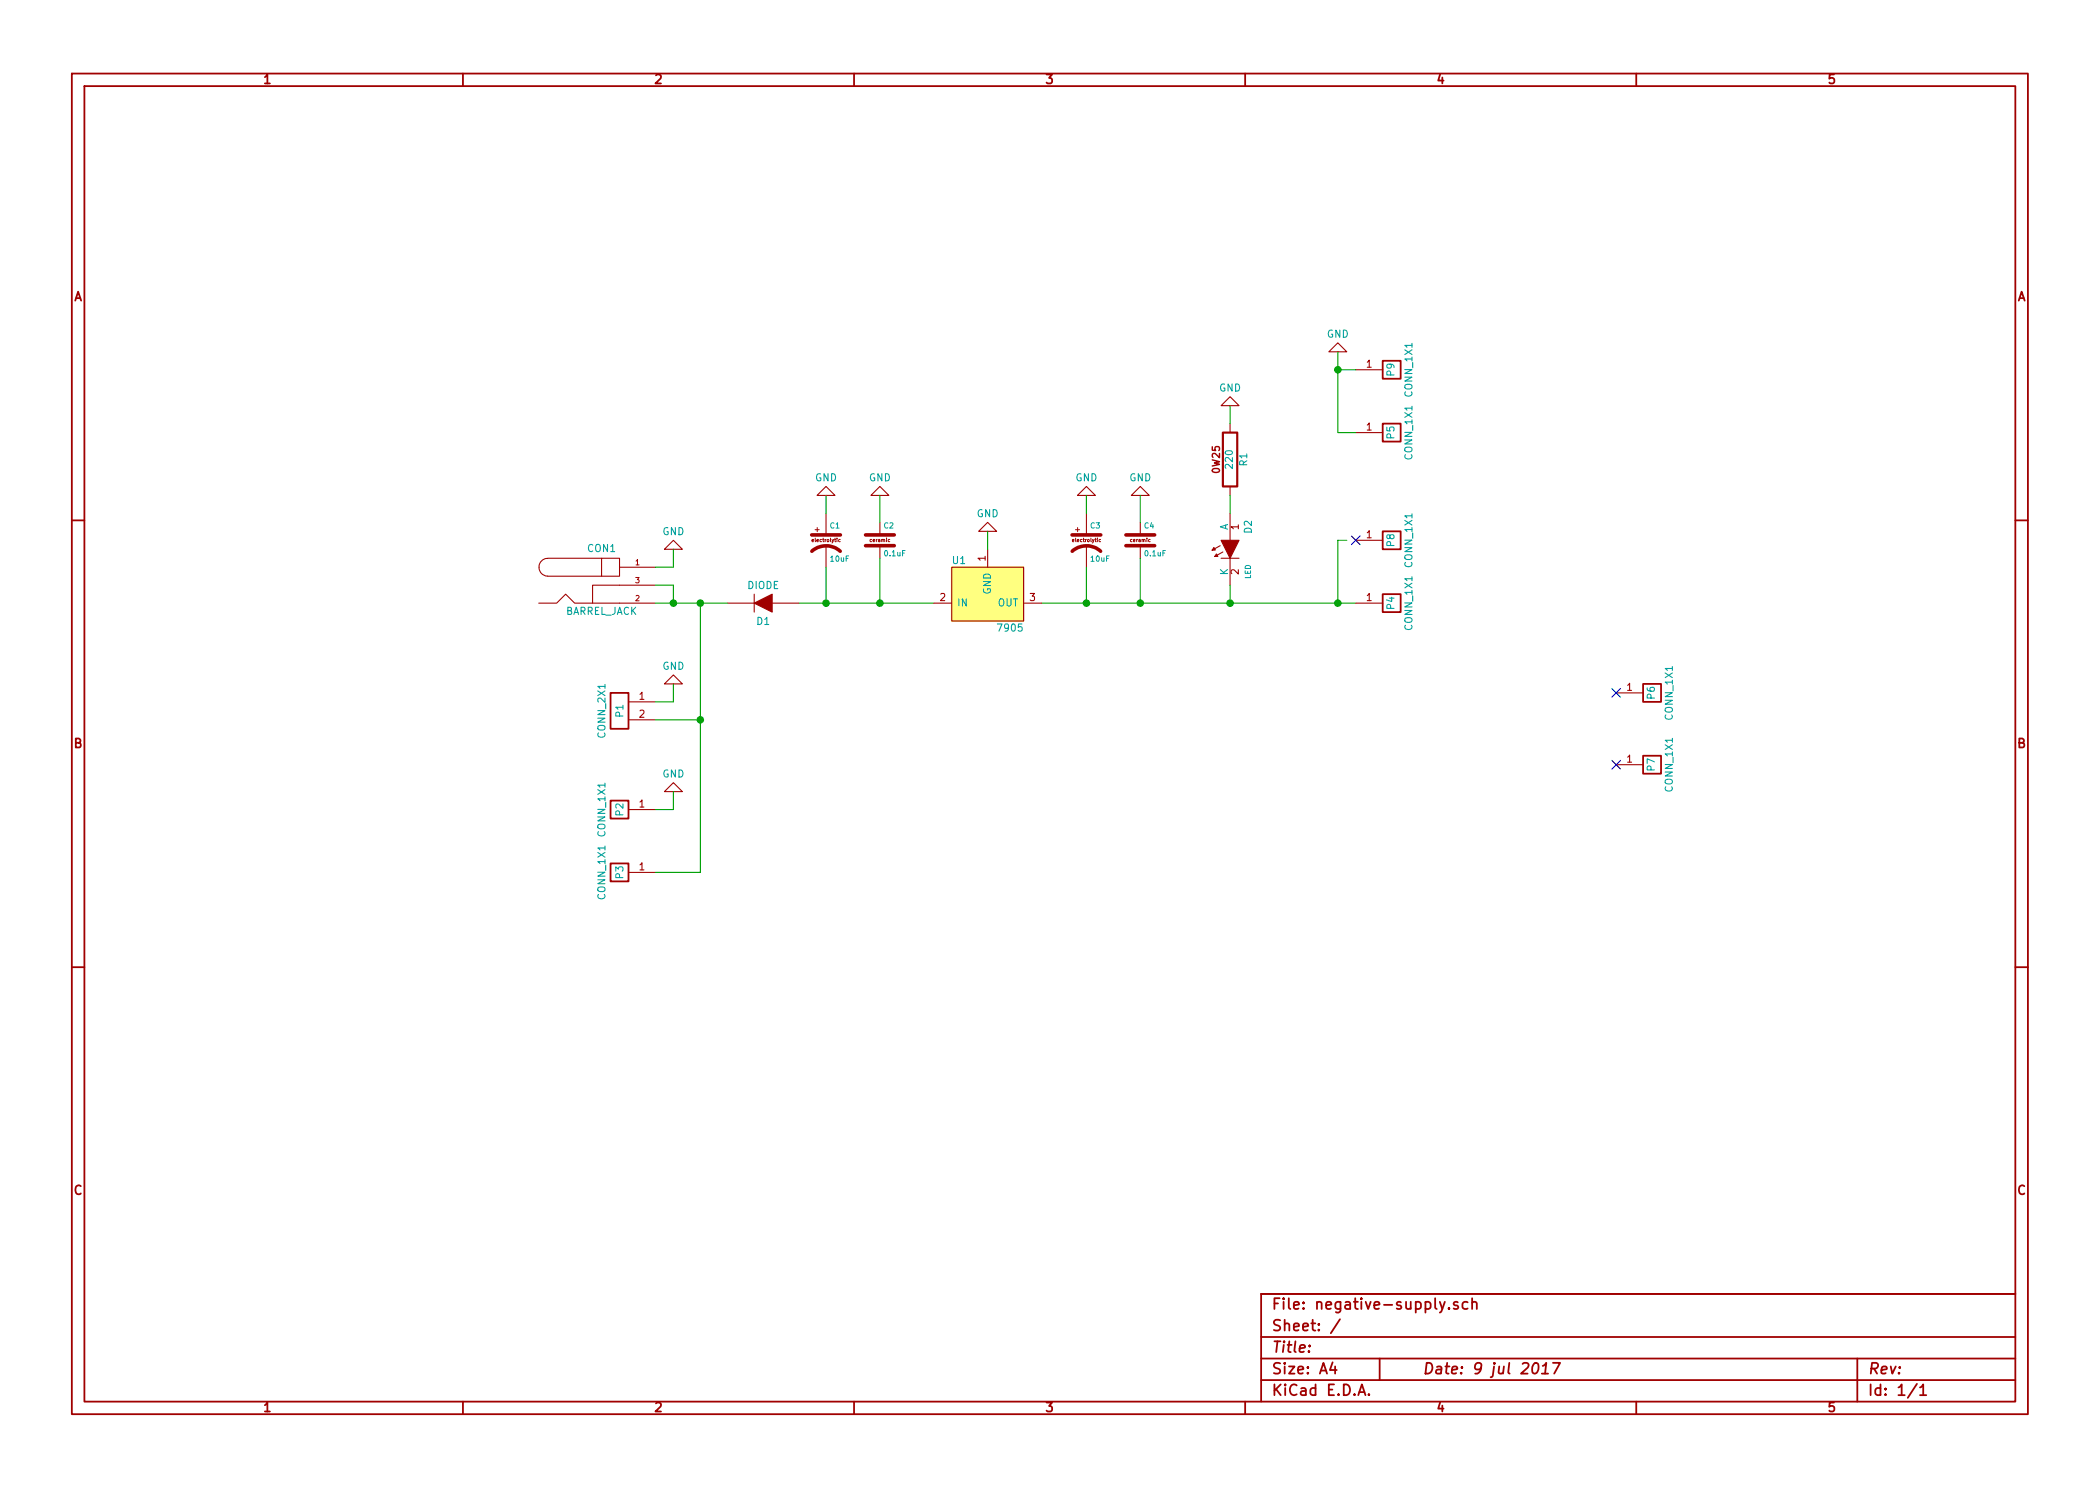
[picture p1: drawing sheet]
EESchema Schematic File Version 2
LIBS:PL_analog_ICs
LIBS:PL_capacitors
LIBS:PL_comms
LIBS:PL_connectors
LIBS:PL_diodes
LIBS:PL_displays
LIBS:PL_GPIB
LIBS:PL_inductors
LIBS:PL_LEDs
LIBS:PL_microcontrollers
LIBS:PL_mounting_holes
LIBS:PL_opamps
LIBS:PL_opto
LIBS:PL_power
LIBS:PL_references
LIBS:PL_regulators
LIBS:PL_relays
LIBS:PL_resistors
LIBS:PL_sensors
LIBS:PL_switchers
LIBS:PL_switches
LIBS:PL_transistors
LIBS:power
LIBS:device
LIBS:transistors
LIBS:conn
LIBS:linear
LIBS:regul
LIBS:74xx
LIBS:cmos4000
LIBS:adc-dac
LIBS:memory
LIBS:xilinx
LIBS:special
LIBS:microcontrollers
LIBS:dsp
LIBS:microchip
LIBS:analog_switches
LIBS:motorola
LIBS:texas
LIBS:intel
LIBS:audio
LIBS:interface
LIBS:digital-audio
LIBS:philips
LIBS:display
LIBS:cypress
LIBS:siliconi
LIBS:opto
LIBS:atmel
LIBS:contrib
LIBS:valves
EELAYER 27 0
EELAYER END
$Descr A4 11693 8268
encoding utf-8
Sheet 1 1
Title ""
Date "9 jul 2017"
Rev ""
Comp ""
Comment1 ""
Comment2 ""
Comment3 ""
Comment4 ""
$EndDescr
$Comp
L BARREL_JACK CON1
U 1 1
P 3350 3250
F 0 "CON1" H 3350 3450 40  0000 C CNN
F 1 "BARREL_JACK" H 3350 3100 40  0000 C CNN
F 2 "~" H 3350 3250 60  0000 C CNN
F 3 "~" H 3350 3250 60  0000 C CNN
	1    3350 3250
	1    0    0    -1  
$EndComp
$Comp
L CONN_2X1 P1
U 1 1
P 3450 3950
F 0 "P1" V 3450 3950 40  0000 C CNN
F 1 "CONN_2X1" V 3550 3950 40  0000 C CNN
F 2 "~" H 3500 3950 60  0000 C CNN
F 3 "~" H 3500 3950 60  0000 C CNN
	1    3450 3950
	-1   0    0    -1  
$EndComp
$Comp
L DIODE D1
U 1 1
P 4250 3350
F 0 "D1" H 4250 3450 40  0000 C CNN
F 1 "DIODE" H 4250 3250 40  0000 C CNN
F 2 "~" H 4250 3350 60  0000 C CNN
F 3 "~" H 4250 3350 60  0000 C CNN
	1    4250 3350
	-1   0    0    1   
$EndComp
$Comp
L GND #PWR01
U 1 1
P 3750 3050
F 0 "#PWR01" H 3750 2850 50  0001 C CNN
F 1 "GND" H 3750 2950 40  0000 C CNN
F 2 "" H 3750 3050 50  0000 C CNN
F 3 "" H 3750 3050 50  0000 C CNN
	1    3750 3050
	-1   0    0    1   
$EndComp
$Comp
L GND #PWR02
U 1 1
P 3750 3800
F 0 "#PWR02" H 3750 3600 50  0001 C CNN
F 1 "GND" H 3750 3700 40  0000 C CNN
F 2 "" H 3750 3800 50  0000 C CNN
F 3 "" H 3750 3800 50  0000 C CNN
	1    3750 3800
	-1   0    0    1   
$EndComp
Wire Wire Line
	3650 3350 4050 3350
Wire Wire Line
	3650 4000 3900 4000
$Comp
L CONN_1X1 P2
U 1 1
P 3450 4500
F 0 "P2" V 3450 4500 40  0000 C CNN
F 1 "CONN_1X1" V 3550 4500 40  0000 C CNN
F 2 "~" H 3500 4450 60  0000 C CNN
F 3 "~" H 3500 4450 60  0000 C CNN
	1    3450 4500
	-1   0    0    1   
$EndComp
$Comp
L CONN_1X1 P3
U 1 1
P 3450 4850
F 0 "P3" V 3450 4850 40  0000 C CNN
F 1 "CONN_1X1" V 3550 4850 40  0000 C CNN
F 2 "~" H 3500 4800 60  0000 C CNN
F 3 "~" H 3500 4800 60  0000 C CNN
	1    3450 4850
	-1   0    0    1   
$EndComp
$Comp
L GND #PWR03
U 1 1
P 3750 4400
F 0 "#PWR03" H 3750 4200 50  0001 C CNN
F 1 "GND" H 3750 4300 40  0000 C CNN
F 2 "" H 3750 4400 50  0000 C CNN
F 3 "" H 3750 4400 50  0000 C CNN
	1    3750 4400
	-1   0    0    1   
$EndComp
Wire Wire Line
	3900 4850 3650 4850
$Comp
L C_EL C1
U 1 1
P 4600 3000
F 0 "C1" H 4620 3060 30  0000 L BNN
F 1 "10uF" H 4620 2910 30  0000 L TNN
F 2 "" H 4638 2850 30  0000 C CNN
F 3 "" H 4600 3000 60  0000 C CNN
	1    4600 3000
	1    0    0    -1  
$EndComp
$Comp
L GND #PWR04
U 1 1
P 5500 2950
F 0 "#PWR04" H 5500 2750 50  0001 C CNN
F 1 "GND" H 5500 2850 40  0000 C CNN
F 2 "" H 5500 2950 50  0000 C CNN
F 3 "" H 5500 2950 50  0000 C CNN
	1    5500 2950
	-1   0    0    1   
$EndComp
$Comp
L GND #PWR05
U 1 1
P 4600 2750
F 0 "#PWR05" H 4600 2550 50  0001 C CNN
F 1 "GND" H 4600 2650 40  0000 C CNN
F 2 "" H 4600 2750 50  0000 C CNN
F 3 "" H 4600 2750 50  0000 C CNN
	1    4600 2750
	-1   0    0    1   
$EndComp
Wire Wire Line
	4450 3350 5200 3350
$Comp
L C_CER C2
U 1 1
P 4900 3000
F 0 "C2" H 4920 3060 30  0000 L BNN
F 1 "0.1uF" H 4920 2940 30  0000 L TNN
F 2 "" H 4938 2850 30  0000 C CNN
F 3 "" H 4900 3000 60  0000 C CNN
	1    4900 3000
	1    0    0    -1  
$EndComp
$Comp
L GND #PWR06
U 1 1
P 4900 2750
F 0 "#PWR06" H 4900 2550 50  0001 C CNN
F 1 "GND" H 4900 2650 40  0000 C CNN
F 2 "" H 4900 2750 50  0000 C CNN
F 3 "" H 4900 2750 50  0000 C CNN
	1    4900 2750
	-1   0    0    1   
$EndComp
$Comp
L C_EL C3
U 1 1
P 6050 3000
F 0 "C3" H 6070 3060 30  0000 L BNN
F 1 "10uF" H 6070 2910 30  0000 L TNN
F 2 "" H 6088 2850 30  0000 C CNN
F 3 "" H 6050 3000 60  0000 C CNN
	1    6050 3000
	1    0    0    -1  
$EndComp
$Comp
L C_CER C4
U 1 1
P 6350 3000
F 0 "C4" H 6370 3060 30  0000 L BNN
F 1 "0.1uF" H 6370 2940 30  0000 L TNN
F 2 "" H 6388 2850 30  0000 C CNN
F 3 "" H 6350 3000 60  0000 C CNN
	1    6350 3000
	1    0    0    -1  
$EndComp
$Comp
L GND #PWR07
U 1 1
P 6050 2750
F 0 "#PWR07" H 6050 2550 50  0001 C CNN
F 1 "GND" H 6050 2650 40  0000 C CNN
F 2 "" H 6050 2750 50  0000 C CNN
F 3 "" H 6050 2750 50  0000 C CNN
	1    6050 2750
	-1   0    0    1   
$EndComp
$Comp
L GND #PWR08
U 1 1
P 6350 2750
F 0 "#PWR08" H 6350 2550 50  0001 C CNN
F 1 "GND" H 6350 2650 40  0000 C CNN
F 2 "" H 6350 2750 50  0000 C CNN
F 3 "" H 6350 2750 50  0000 C CNN
	1    6350 2750
	-1   0    0    1   
$EndComp
Wire Wire Line
	5800 3350 7550 3350
$Comp
L LED D2
U 1 1
P 6850 3050
F 0 "D2" H 6725 3150 40  0000 C CNN
F 1 "LED" H 6975 3150 30  0000 C CNN
F 2 "~" H 6850 3050 60  0000 C CNN
F 3 "~" H 6850 3050 60  0000 C CNN
	1    6850 3050
	0    1    1    0   
$EndComp
$Comp
L R_0W25 R1
U 1 1
P 6850 2550
F 0 "R1" V 6930 2550 40  0000 C CNN
F 1 "220" V 6850 2550 40  0000 C CNN
F 2 "" V 6780 2550 30  0000 C CNN
F 3 "" H 6850 2550 30  0000 C CNN
	1    6850 2550
	1    0    0    -1  
$EndComp
$Comp
L GND #PWR09
U 1 1
P 6850 2250
F 0 "#PWR09" H 6850 2050 50  0001 C CNN
F 1 "GND" H 6850 2150 40  0000 C CNN
F 2 "" H 6850 2250 50  0000 C CNN
F 3 "" H 6850 2250 50  0000 C CNN
	1    6850 2250
	-1   0    0    1   
$EndComp
$Comp
L CONN_1X1 P4
U 1 1
P 7750 3350
F 0 "P4" V 7750 3350 40  0000 C CNN
F 1 "CONN_1X1" V 7850 3350 40  0000 C CNN
F 2 "~" H 7800 3300 60  0000 C CNN
F 3 "~" H 7800 3300 60  0000 C CNN
	1    7750 3350
	1    0    0    -1  
$EndComp
$Comp
L CONN_1X1 P5
U 1 1
P 7750 2400
F 0 "P5" V 7750 2400 40  0000 C CNN
F 1 "CONN_1X1" V 7850 2400 40  0000 C CNN
F 2 "~" H 7800 2350 60  0000 C CNN
F 3 "~" H 7800 2350 60  0000 C CNN
	1    7750 2400
	1    0    0    -1  
$EndComp
$Comp
L GND #PWR010
U 1 1
P 7450 1950
F 0 "#PWR010" H 7450 1750 50  0001 C CNN
F 1 "GND" H 7450 1850 40  0000 C CNN
F 2 "" H 7450 1950 50  0000 C CNN
F 3 "" H 7450 1950 50  0000 C CNN
	1    7450 1950
	-1   0    0    1   
$EndComp
Wire Wire Line
	7450 2400 7550 2400
$Comp
L CONN_1X1 P6
U 1 1
P 9200 3850
F 0 "P6" V 9200 3850 40  0000 C CNN
F 1 "CONN_1X1" V 9300 3850 40  0000 C CNN
F 2 "~" H 9250 3800 60  0000 C CNN
F 3 "~" H 9250 3800 60  0000 C CNN
	1    9200 3850
	1    0    0    -1  
$EndComp
$Comp
L CONN_1X1 P7
U 1 1
P 9200 4250
F 0 "P7" V 9200 4250 40  0000 C CNN
F 1 "CONN_1X1" V 9300 4250 40  0000 C CNN
F 2 "~" H 9250 4200 60  0000 C CNN
F 3 "~" H 9250 4200 60  0000 C CNN
	1    9200 4250
	1    0    0    -1  
$EndComp
NoConn ~ 9000 3850
NoConn ~ 9000 4250
$Comp
L CONN_1X1 P8
U 1 1
P 7750 3000
F 0 "P8" V 7750 3000 40  0000 C CNN
F 1 "CONN_1X1" V 7850 3000 40  0000 C CNN
F 2 "~" H 7800 2950 60  0000 C CNN
F 3 "~" H 7800 2950 60  0000 C CNN
	1    7750 3000
	1    0    0    -1  
$EndComp
Wire Wire Line
	7450 3350 7450 3000
Connection ~ 7450 3350
$Comp
L CONN_1X1 P9
U 1 1
P 7750 2050
F 0 "P9" V 7750 2050 40  0000 C CNN
F 1 "CONN_1X1" V 7850 2050 40  0000 C CNN
F 2 "~" H 7800 2000 60  0000 C CNN
F 3 "~" H 7800 2000 60  0000 C CNN
	1    7750 2050
	1    0    0    -1  
$EndComp
Wire Wire Line
	7450 2050 7550 2050
$Comp
L 7905 U1
U 1 1
P 5500 3300
F 0 "U1" H 5300 3460 40  0000 L BNN
F 1 "7905" H 5700 3130 40  0000 R TNN
F 2 "" H 5500 3300 60  0000 C CNN
F 3 "" H 5500 3300 60  0000 C CNN
	1    5500 3300
	1    0    0    -1  
$EndComp
Wire Wire Line
	5500 3050 5500 2950
Wire Wire Line
	4600 3150 4600 3350
Connection ~ 4600 3350
Wire Wire Line
	4900 3100 4900 3350
Connection ~ 4900 3350
Wire Wire Line
	4600 2750 4600 2850
Wire Wire Line
	4900 2750 4900 2900
Wire Wire Line
	6050 2850 6050 2750
Wire Wire Line
	6350 2900 6350 2750
Wire Wire Line
	6050 3150 6050 3350
Connection ~ 6050 3350
Wire Wire Line
	6350 3100 6350 3350
Connection ~ 6350 3350
Wire Wire Line
	6850 3250 6850 3350
Connection ~ 6850 3350
Wire Wire Line
	6850 2750 6850 2850
Wire Wire Line
	6850 2350 6850 2250
Wire Wire Line
	7450 1950 7450 2400
Connection ~ 7450 2050
Wire Wire Line
	3650 3150 3750 3150
Wire Wire Line
	3750 3150 3750 3050
Wire Wire Line
	3750 3350 3750 3250
Wire Wire Line
	3750 3250 3650 3250
Connection ~ 3750 3350
Wire Wire Line
	3650 3900 3750 3900
Wire Wire Line
	3750 3900 3750 3800
Wire Wire Line
	3900 3350 3900 4850
Connection ~ 3900 3350
Wire Wire Line
	3650 4500 3750 4500
Wire Wire Line
	3750 4500 3750 4400
Connection ~ 3900 4000
Wire Wire Line
	7450 3000 7500 3000
NoConn ~ 7550 3000
$EndSCHEMATC
